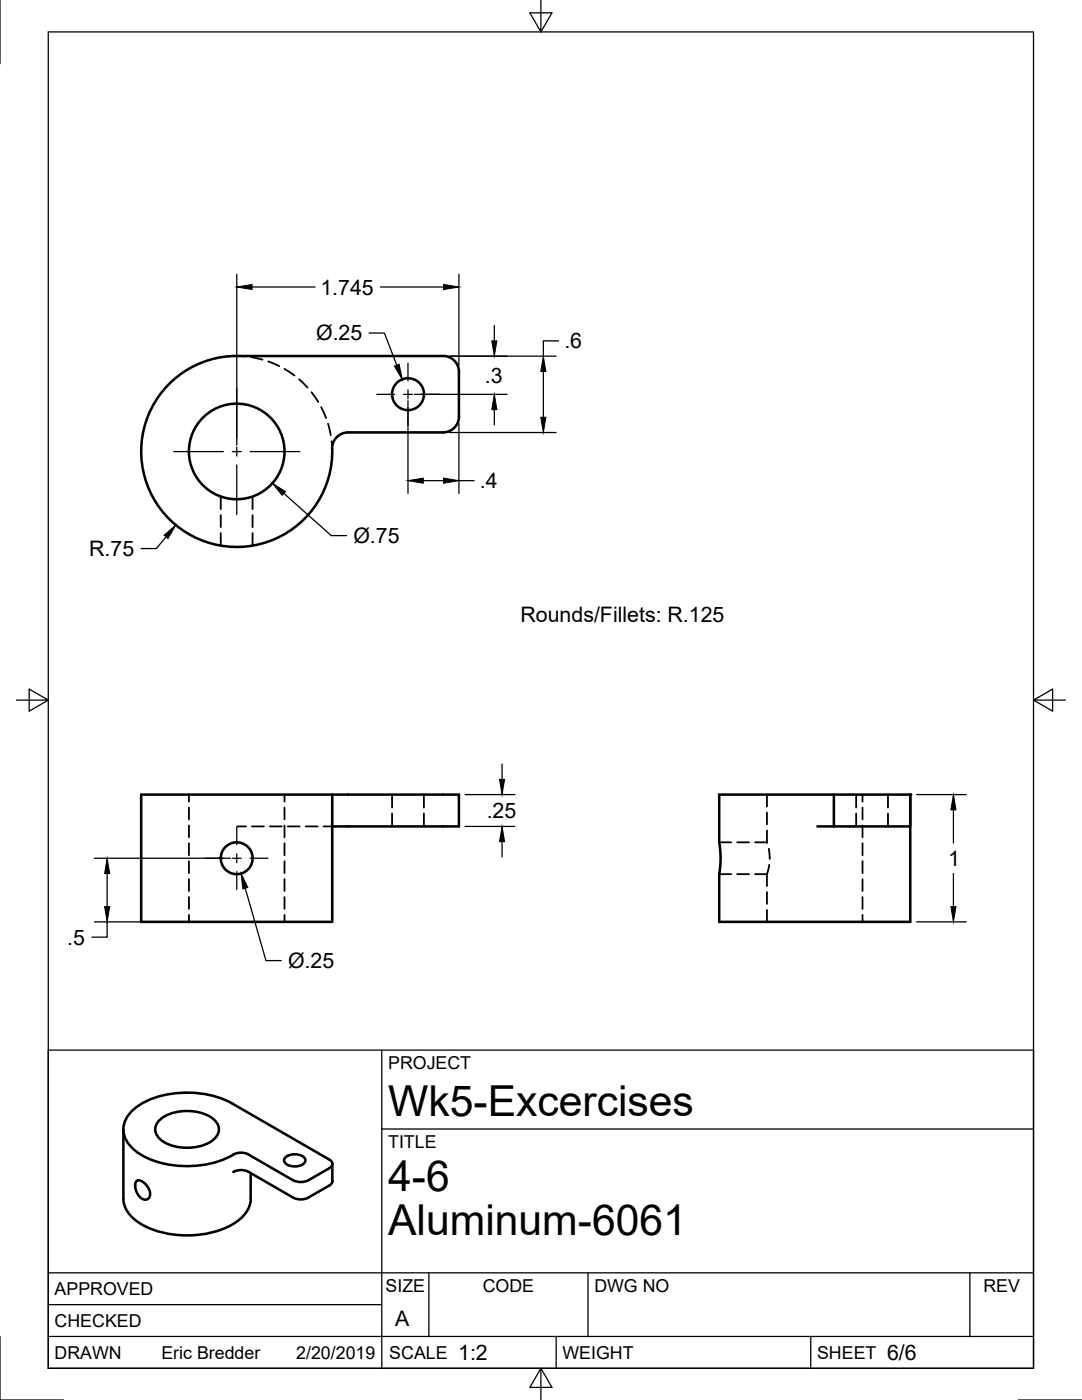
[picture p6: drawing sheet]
<svg xmlns="http://www.w3.org/2000/svg" width="216mm" height="279mm" viewBox="0 0 216 279" stroke-linecap="round" stroke-linejoin="round" font-family="sans-serif">
<!-- layer: Visible -->
<g fill="none" stroke="#000" stroke-width=".51">
<path d="M47.4 71a19.1 19.1 0 0 0-19.2 19.2 19.1 19.1 0 0 0 19.4 19 19.1 19.1 0 0 0 18.7-19.6M47.4 71.1l41-.1a3.2 3.2 0 0 1 3.2 3.2v8.9a3.1 3.1 0 0 1-3.2 3.2h-19a3.2 3.2 0 0 0-3.1 3.3M66.3 158.6v25.4h-38.1v-25.4h63.4v6.3h-25.3M166.4 158.6v6.3h15.2v-6.3h-38.1v9.5l.3 2.8-.3 3.5v9.6h38.1v-25.4M163.1 164.9h3.3M24.6 239.2a6.1 6.1 0 0 0 3.2 4.9 19.6 19.6 0 0 0 19 0 6.1 6.1 0 0 0 3.2-4.9M24.6 225.4v13.8M27.2 235.8a1.25 1.25 0 0 1 1.7 .4l.8 1 .3 1a1.11 1.11 0 0 1-.8 1.2 1.11 1.11 0 0 1-1.3-.6l-.5-.5-.4-1.1v-.8zM32.1 223.3a9.4 9.4 0 0 1 10.5 0 2.5 2.5 0 0 1 0 4.2 9.4 9.4 0 0 1-10.5 0 2.5 2.5 0 0 1 0-4.2zM46.4 220.2l19.3 11.2 .6 .7-.2 .7-.4 .3M46.4 220.2a19.7 19.7 0 0 0-18.4 .2 5.7 5.7 0 0 0-3.3 5.9 8.1 8.1 0 0 0 5.5 5.2 20 20 0 0 0 16.4-1.1M46.6 233.9a3.3 3.3 0 0 1 3 0l8.9 5.1a3.4 3.4 0 0 0 3 0l4.2-2.4 .5-.4 .1-.5"/>
<path d="M46.6 230.4a3.2 3.2 0 0 1 3 0l8.9 5.1a3.4 3.4 0 0 0 3 0l4.2-2.3M50 234.1v5.1M56.9 231a3 3 0 0 1 3.8 0l.2 .4a1.73 1.73 0 0 1-2.1 1.4 1.73 1.73 0 0 1-2.1-1.4zM66.3 232.3v3.4"/>
<circle cx="81.4" cy="78.7" r="3.2"/>
<circle cx="47.2" cy="90.1" r="9.5"/>
<circle cx="47.2" cy="171.3" r="3.2"/>
</g>
<!-- layer: Hidden -->
<g fill="none" stroke="#000" stroke-width=".36">
<path d="M47.4 71.1h1.5M50.1 71.3l2.3 .5M53.5 72.1l2.2 1M56.8 73.6l2 1.4M59.7 75.7l1.7 1.7M62.1 78.3l1.4 1.9M44 99.1v2.5M50.4 99.1v2.5M64.1 81.3l1 2.1M65.4 84.6l.6 2.3M66.2 88.1l.1 1.5M44 102.8v2.4"/>
<path d="M44 106.4v2.5M50.4 102.8v2.4M50.4 106.4v2.5M37.7 158.6v1.4M56.8 158.6v1.4M66.3 158.6v2.6M78.2 158.6v2.6M84.6 158.6v2.6M153 158.6v2.4M170.8 158.6v2.6M172.1 158.6v1.4M177.2 158.6v2.6"/>
<path d="M37.7 161.2v2.3M37.7 164.7v2.4M37.7 168.3v2.4M37.7 171.9v2.4M37.7 175.5v2.3M37.7 179v2.4M47.4 164.9h1.7M50.3 164.9h2.4M53.8 164.9h2.4M56.8 161.2v2.3M56.8 164.7v2.4M56.8 168.3v2.4"/>
<path d="M56.8 171.9v2.4M56.8 175.5v2.3M56.8 179v2.4M57.4 164.9h2.4M61 164.9h2.4M64.6 164.9h1.7M66.3 164.9h.1M66.3 162.3v2.6M78.2 162.3v2.6M84.6 162.3v2.6M143.5 168.1h2.4M143.5 174.5h2.4"/>
<path d="M147.1 168.1h2.4M147.1 174.5h2.4M150.7 168.1h2.3M150.7 174.5h2.3M153 168.1l.1 .1M153 162.2v2.3M153 165.7v2.4M153 174.5v2.3M153 178v2.4M153.4 169.4l.2 2M153.5 172.6l-.5 1.9M170.8 162.3v2.6"/>
<path d="M172.1 161.2v2.3M172.1 164.7v2.4M172.1 168.3v2.4M172.1 171.9v2.4M172.1 175.5v2.3M172.1 179v2.4M177.2 162.3v2.6M37.7 182.6v1.4M56.8 182.6v1.4M153 181.6v2.4M172.1 182.6v1.4"/>
</g>
<!-- layer: Visible -->
<circle cx="181.6" cy="158.6" r=".25" fill="#000"/>
<!-- layer: Border -->
<path d="M0 0v12.7M9.6 6.4h196.6v266.7h-196.6zM107.9 0v6.4l-2.2-3.8h4.4l-2.2 3.8M3.3 139.7h6.3l-3.8-2.2v4.4l3.8-2.2M206.2 139.7l3.8 2.2v-4.4l-3.8 2.2h6.4M0 266.7v12.7h12.7M107.9 273.1l2.2 3.8h-4.4l2.2-3.8v6.3M203.2 279.4h12.7" fill="none" stroke="#000" stroke-width=".25"/>
<!-- layer: Titleblock -->
<path d="M9.6 209.6h196.6v63.5h-196.6zM76.2 209.6v63.5M76.2 225.3h130M9.6 254h196.6M85.6 254v12.7M117.3 254v12.7M193.5 254v12.7M9.6 266.7h196.6M9.6 260.4h66.6M111 266.7v6.4M161.8 266.7v6.4" fill="none" stroke="#000" stroke-width=".25"/>
<!-- layer: Dimensions -->
<g fill="none" stroke="#000" stroke-width=".25">
<path d="M47.2 54.7v34.2M50.3 57.3h12.6M75.9 57.3h12.6M91.6 54.7v18.3M73.7 66.5h3l2.5 6.4M81.4 80v18.5M82.7 78.7h18.5M89.7 71.1h21.3M98.6 65v3M108.4 74.1v9.2M111.5 68h-3.1v3.1M56.6 98.5l9.5 8.4h3.1"/>
<path d="M84.5 95.9h4M89.7 86.3h21.3M91.6 84.4v14.1M91.6 95.9h3M98.6 81.7v3.1M33.1 107.1l-1.9 2.4h-3M92.8 158.6h9.9M100.2 152.5v3M182.9 158.6h9.9M18.8 171.3h27.2M21.4 174.3v6.6M48.9 177.3l4.2 14.4h3"/>
<path d="M92.8 164.9h9.9M100.2 168v3M190.2 161.6v6.6M190.2 174.3v6.6M18.8 184h46.2M21.4 184v3h-3.1M182.9 184h9.9"/>
</g>
<g fill="#000" stroke="#000" stroke-width=".2">
<path d="M47.2 57.3l3.1-.5v1zM88.5 56.8l3.1 .5-3.1 .5zM78.7 73.1l1-.4 .6 3zM98.1 68h1l-.5 3.1zM108.4 71.1l.5 3h-1zM54.4 96.5l2.6 1.6-.7 .7zM81.4 95.9l3.1-.5v1zM88.5 95.4l3.1 .5-3.1 .5zM98.6 78.7l.5 3h-1zM107.9 83.3h1l-.5 3zM32.7 106.8l2.4-2-1.6 2.7zM99.7 155.5h1l-.5 3.1z"/>
<path d="M21.4 171.3l.5 3h-1zM48.1 174.3l1.3 2.8-.9 .3zM100.2 164.9l.5 3.1h-1zM190.2 158.6l.6 3h-1.1zM20.9 180.9h1l-.5 3.1zM189.7 180.9h1.1l-.6 3.1z"/>
</g>
<!-- layer: Center Lines -->
<g fill="none" stroke="#000" stroke-width=".25">
<path d="M47.2 77.6v9.8M75.2 78.7h3.5M80.5 78.7h1.8M81.4 72.5v3.5M81.4 77.8v1.8M84.1 78.7h3.5M34.7 90.1h9.9M46.4 90.1h1.7M47.2 89.2v1.8M47.2 92.8v9.9M49.9 90.1h9.9M81.4 81.4v3.5"/>
<path d="M41 171.3h3.6M46.4 171.3h1.7M47.2 165.1v3.5M47.2 170.4v1.8M47.2 173.9v3.6M49.9 171.3h3.6"/>
</g>
<g font-size="8.5">
<text x="77.4" y="222.8">Wk5-Excercises</text>
<text x="77.4" y="237.8">4-6</text>
<text x="77.4" y="246.4">Aluminum-6061</text>
</g>
<g font-size="4.3">
<text x="63.9" y="58.8">1.745</text>
<text x="63.1" y="67.9">Ø.25</text>
<text x="112.6" y="69.5">.6</text>
<text x="96.8" y="76.4">.3</text>
<text x="95.7" y="97.5">.4</text>
<text x="17.8" y="111">R.75</text>
<text x="70.5" y="108.4">Ø.75</text>
<text x="103.9" y="124.1">Rounds/Fillets: R.125</text>
<text x="97.1" y="163.3">.25</text>
<text x="189.2" y="172.8">1</text>
<text x="13.4" y="188.5">.5</text>
<text x="57.5" y="193.2">Ø.25</text>
<text x="78.9" y="264.5">A</text>
<text x="91.4" y="271.4">1:2</text>
<text x="177" y="271.4">6/6</text>
</g>
<g font-size="3.5">
<text x="77.4" y="213.4">PROJECT</text>
<text x="77.4" y="229.1">TITLE</text>
<text x="76.9" y="257.8">SIZE</text>
<text x="96.3" y="257.8">CODE</text>
<text x="118.6" y="257.8">DWG NO</text>
<text x="196.2" y="257.8">REV</text>
<text x="10.9" y="258.5">APPROVED</text>
<text x="10.9" y="264.8">CHECKED</text>
<text x="10.9" y="271.2">DRAWN</text>
<text x="32.2" y="271.2">Eric Bredder</text>
<text x="59.1" y="271.2">2/20/2019</text>
<text x="77.7" y="271.2">SCALE</text>
<text x="112.2" y="271.2">WEIGHT</text>
<text x="163" y="271.2">SHEET</text>
</g>
</svg>
